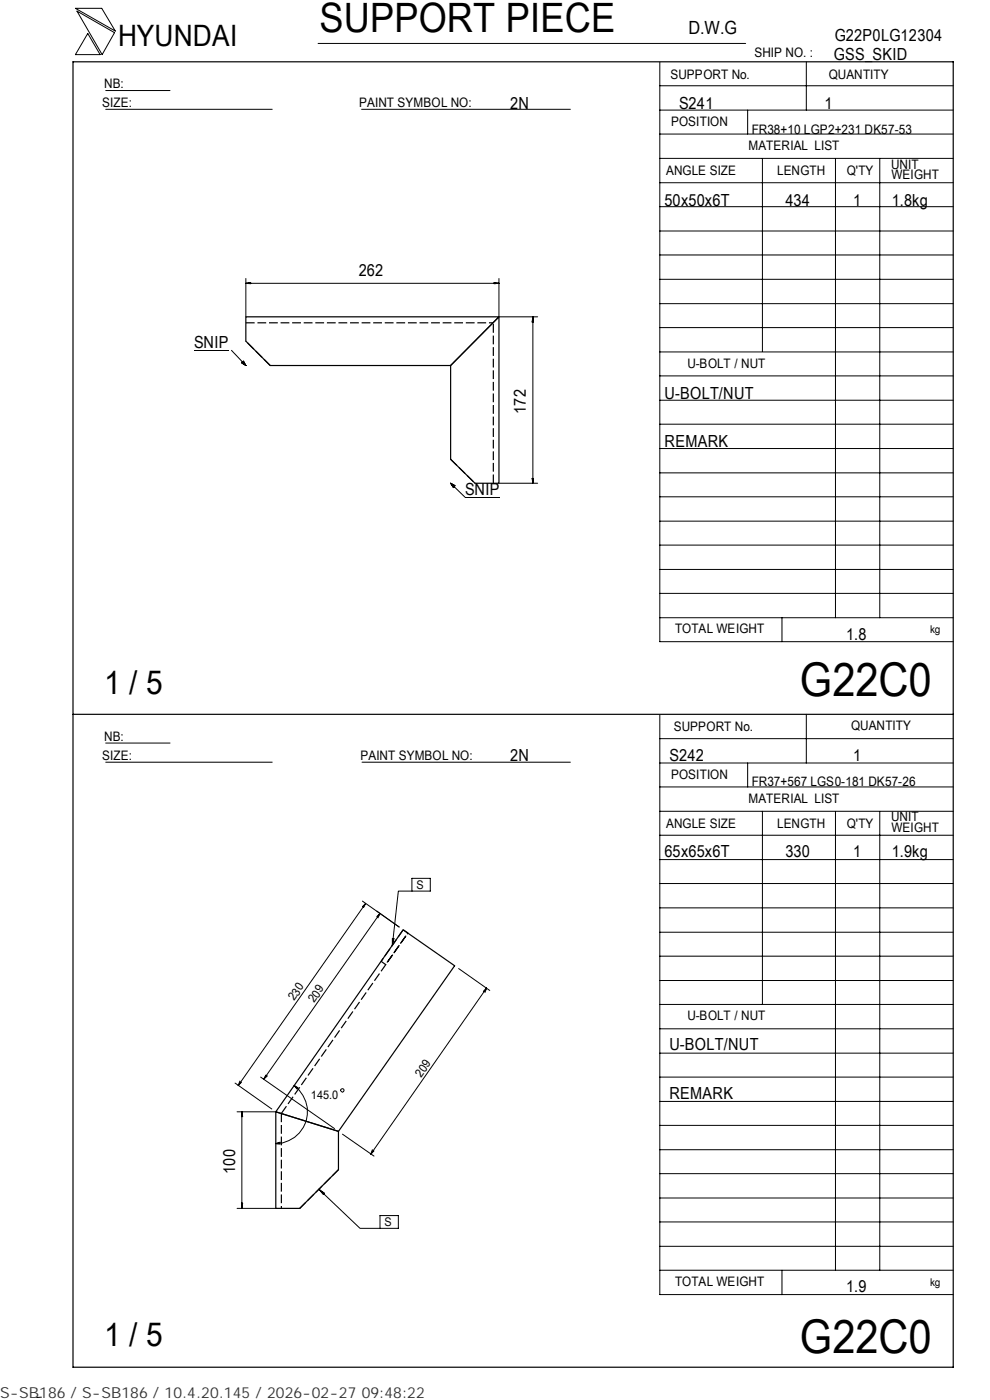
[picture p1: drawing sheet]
<svg xmlns="http://www.w3.org/2000/svg" width="210mm" height="297mm" viewBox="0 0 210 297" stroke-linecap="round" stroke-linejoin="round" font-family="sans-serif">
<path d="M15.5 13.1h186.7v277h-186.7zM52.1 67.2h53.7l-10.2 10.3h-38.3l-5.2-5.1zM105.8 67.2v35.3h-5.1l-5.1-5.1v-19.9zM15.5 151.5h186.7M85.5 197.3l10.9 7.6-24.6 35.1-13.3-4.1zM58.5 235.9l13.3 4.1v8.1l-8.2 8.3h-5.1z" fill="none" stroke="#000" stroke-width=".25"/>
<path d="M52.1 68.5h52.5M57.3 77.5l-5.2-5.1M95.6 97.4l5.1 5.1M104.6 102.5v-34M85.5 197.3l-4.7 6.7 1 .6 4.7-6.7-1-.6M59.7 236.2l26.8-38.3M59.7 236.2v20.2M71.8 248.1l-8.2 8.3" fill="none" stroke="#000" stroke-width=".25" stroke-dasharray="1.9 .6" stroke-linecap="butt"/>
<g fill="none" stroke="#000" stroke-width=".21">
<path d="M16 1.8h5.6l2.9 4.8zM16.3 2.4l8 4.5-2.6 4.7zM18.6 7.1l2.6 4.5h-5.2zM22.4 19.2h13.7M67.5 9.2h90.6M139.9 18.2h62.3M139.9 13.2v122.9h62.3M171 13.1v10.3M22.4 23.2h35.3M76.7 23.2h44.3M139.9 38.8h62.3M139.9 33.6h62.3"/>
<path d="M139.9 28.4h62.3M139.9 23.4h62.3M158.6 23.4v5M161.7 33.6v41M177.2 33.7v97.4M186.6 33.7v97.4M52.1 59.1v8.1M104.8 59.9l1 .2-1 .1zM105.8 59.1v8.1h8.2M139.9 59.3h62.3M139.9 54.1h62.3M139.9 49h62.3"/>
<path d="M139.9 43.8h62.3M41.1 74.3h7.4M49.1 74.3l3 3.2M51.2 77l.4-.4 .5 .9zM52.1 60.1l1.1-.2v.3zM52.1 60.1h53.7M52.8 60v.2M105.1 60v.2M112.9 68h.2M113 67.2l.1 1.1h-.2zM113 67.2v35.3M139.9 79.7h62.3"/>
<path d="M139.9 74.7h62.3M139.9 69.5h62.3M139.9 64.4h62.3M139.9 95.2h62.3M139.9 90h62.3M139.9 84.9h62.3M95.6 102.5l.9 .5-.3 .5zM95.6 102.5l3 3M98.6 105.5h7.4M105.8 102.5h8.2M112.9 101.5h.2l-.1 1zM112.9 101.8h.2"/>
<path d="M139.9 100.3h62.3M139.9 115.6h62.3M139.9 110.6h62.3M139.9 105.4h62.3M139.9 131.1h62.3M139.9 125.9h62.3M139.9 120.8h62.3M165.9 131.1v5M22.4 157.6h13.7M139.9 151.7v122.9h62.3M139.9 156.7h62.3M171 151.5v10.4"/>
<path d="M22.4 161.7h35.3M76.8 161.7h44.2M139.9 177.2h62.3M139.9 172.1h62.3M139.9 167h62.3M139.9 161.9h62.3M158.6 161.9v5.1M161.7 172.1v41M177.2 172.2v97.3M186.6 172.2v97.3M76.9 191.2l7.8 5.5-4.8-3.4M77.5 191.7l-.6 .7"/>
<path d="M77.5 191.7l-.4 .8M77.5 191.7l-27 38.6M80.6 193.8l-.7 .7M80.6 193.8l-.4 .9M80.6 193.8l-24.6 35.1M83.2 199.1h.4l-.4 1.5zM83.2 199.5h.2M87.4 186.3h3.9v2.8h-3.9zM87.4 189.1h-2.9l-1.3 11.5M139.9 182.4h62.3M139.9 197.8h62.3M139.9 192.6h62.3"/>
<path d="M139.9 187.4h62.3M97.3 205.5l6.6 4.6M103.2 209.6l-.7 .7M103.2 209.6l-.3 1M103.2 209.6l-24.6 35.2M139.9 218.3h62.3M139.9 213.1h62.3M139.9 208h62.3M139.9 202.9h62.3M49.9 229.8l7.7 5.5M50.3 235.9h8.2M50.9 229.4l-.4 .9"/>
<path d="M51.2 236.5h.2M51.2 229.6l-.7 .7M51.3 235.9l.2 1h-.3zM51.3 235.9v20.5M55.3 228.5l15.6 10.9M56.4 228.1l-.4 .8M56.7 228.3l-.7 .6M62.4 230.3a6.8 6.8 0 0 1 2.5 7.6 6.8 6.8 0 0 1-6.4 4.7M62.4 230.3l.6 .7M62.4 230.3l.8 .5M139.9 238.7h62.3M139.9 233.7h62.3"/>
<path d="M139.9 228.5h62.3M139.9 223.4h62.3M50.3 256.4h8.2M51.2 255.3h.3l-.2 1.1zM51.2 255.6h.2M59.4 242.3l-.9 .3 .9 .1M67.6 252.3l8.8 8.3h4.2M67.6 252.3l1.2 .8-.2 .3zM68.4 252.9l-.1 .2M72.6 240.6l6.7 4.7M79 243.9l-.4 .9M79.3 244.2l-.7 .6"/>
<path d="M80.6 257.9h3.9v2.7h-3.9zM139.9 259.2h62.3M139.9 254.2h62.3M139.9 249h62.3M139.9 243.9h62.3M139.9 269.5h62.3M139.9 264.4h62.3M165.9 269.5v5.1M8.8 296.4l-1 .1"/>
<circle cx="72.6" cy="231.3" r=".4"/>
</g>
<path d="M51.2 76.7h1v.9h-1zM95.7 102.6h.8v.9h-.8z" fill="#000"/>
<g font-size="9.9">
<text x="169.7" y="147.6">G22C0</text>
<text x="169.7" y="286.9">G22C0</text>
</g>
<text font-size="8.6" x="67.7" y="6.9">SUPPORT PIECE</text>
<g font-size="7">
<text x="22.1" y="147.2">1 / 5</text>
<text x="22.1" y="285.6">1 / 5</text>
</g>
<text font-size="6.3" x="25.1" y="9.8">HYUNDAI</text>
<text font-size="3.9" x="146" y="7.3">D.W.G</text>
<g font-size="3.5">
<text x="177" y="8.7">G22P0LG12304</text>
<text x="176.9" y="12.8">GSS_SKID</text>
<text x="108.2" y="23.1">2N</text>
<text x="144" y="23.1">S241</text>
<text x="174.8" y="23.1">1</text>
<text x="141" y="43.6">50x50x6T</text>
<text x="166.6" y="43.6">434</text>
<text x="180.9" y="43.6">1</text>
<text x="189.1" y="43.6">1.8kg</text>
<text x="76.1" y="58.6">262</text>
<text x="41.1" y="73.9">SNIP</text>
<text x="111.5" y="87.8" transform="rotate(-90 111.5 87.8)">172</text>
<text x="141" y="84.6">U-BOLT/NUT</text>
<text x="141" y="94.8">REMARK</text>
<text x="98.6" y="105.1">SNIP</text>
<text x="179.5" y="135.8">1.8</text>
<text x="108.2" y="161.4">2N</text>
<text x="142" y="161.4">S242</text>
<text x="180.9" y="161.4">1</text>
<text x="141" y="181.9">65x65x6T</text>
<text x="166.6" y="181.9">330</text>
<text x="180.9" y="181.9">1</text>
<text x="189.1" y="181.9">1.9kg</text>
<text x="142" y="222.8">U-BOLT/NUT</text>
<text x="142" y="233.1">REMARK</text>
<text x="49.9" y="249" transform="rotate(-90 49.9 249)">100</text>
<text x="179.5" y="274.1">1.9</text>
</g>
<text font-size="3.2" fill="#323232" x="0" y="296.6">S-SB186 / S-SB186 / 10.4.20.145 / 2026-02-27 09:48:22</text>
<g font-size="2.8">
<text x="142.2" y="16.8">SUPPORT No.</text>
<text x="160" y="12.2">SHIP NO. :</text>
<text x="175.8" y="16.7">QUANTITY</text>
<text x="21.7" y="22.8">SIZE:</text>
<text x="22.1" y="18.7">NB:</text>
<text x="76.2" y="22.8">PAINT SYMBOL NO:</text>
<text x="142.3" y="26.8">POSITION</text>
<text x="159.4" y="28.4">FR38+10 LGP2+231 DK57-53</text>
<text x="158.8" y="31.7">MATERIAL LIST</text>
<text x="189" y="35.8">UNIT</text>
<text x="141.3" y="37.2">ANGLE SIZE</text>
<text x="164.8" y="37.1">LENGTH</text>
<text x="179.6" y="37.1">Q'TY</text>
<text x="189.1" y="38">WEIGHT</text>
<text x="145.8" y="78">U-BOLT / NUT</text>
<text x="143.2" y="134.4">TOTAL WEIGHT</text>
<text x="142.9" y="155">SUPPORT No.</text>
<text x="180.5" y="154.9">QUANTITY</text>
<text x="21.7" y="161.3">SIZE:</text>
<text x="22.1" y="157.1">NB:</text>
<text x="76.5" y="161.2">PAINT SYMBOL NO:</text>
<text x="142.3" y="165.3">POSITION</text>
<text x="159.4" y="166.7">FR37+567 LGS0-181 DK57-26</text>
<text x="158.8" y="170.3">MATERIAL LIST</text>
<text x="141.3" y="175.7">ANGLE SIZE</text>
<text x="164.8" y="175.6">LENGTH</text>
<text x="179.6" y="175.6">Q'TY</text>
<text x="189" y="174.2">UNIT</text>
<text x="189.1" y="176.5">WEIGHT</text>
<text x="145.8" y="216.5">U-BOLT / NUT</text>
<text x="143.2" y="272.9">TOTAL WEIGHT</text>
</g>
<g font-size="2.5">
<text x="88.3" y="188.6">S</text>
<text x="62.4" y="212.4" transform="rotate(-55 62.4 212.4)">230</text>
<text x="66.6" y="212.9" transform="rotate(-55 66.6 212.9)">209</text>
<text x="66" y="233.2">145.0</text>
<text x="89.3" y="228.7" transform="rotate(-55 89.3 228.7)">209</text>
<text x="81.5" y="260.2">S</text>
</g>
<g font-size="2.3">
<text x="197.3" y="134.3">kg</text>
<text x="197.3" y="272.8">kg</text>
</g>
</svg>
